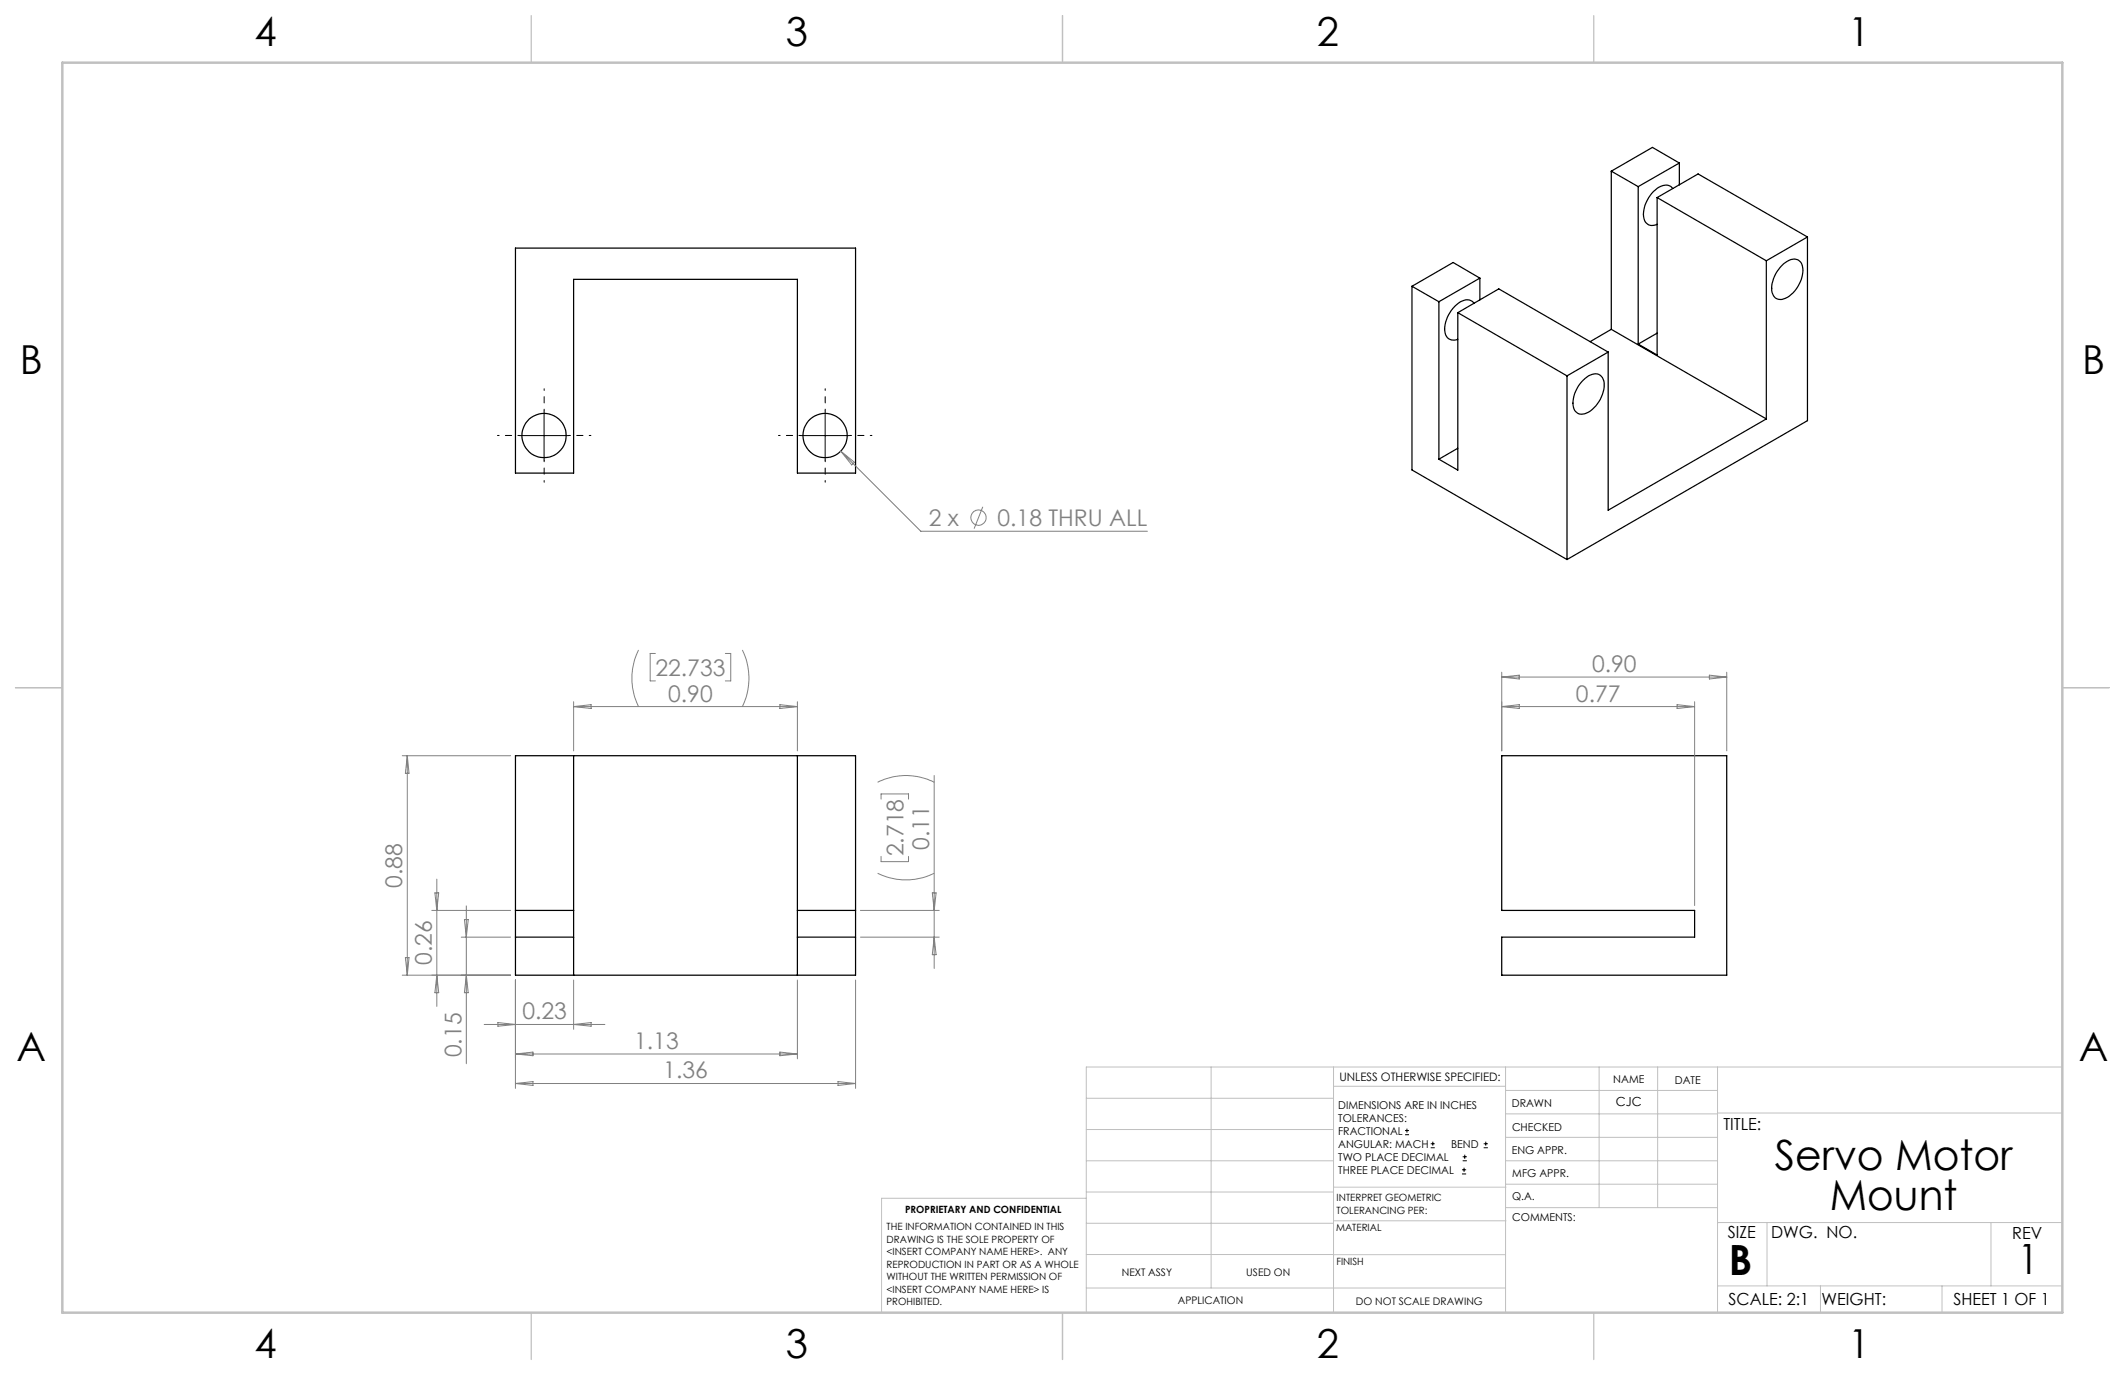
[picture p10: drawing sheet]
<svg xmlns="http://www.w3.org/2000/svg" width="432mm" height="279mm" viewBox="0 0 432 279" stroke-linecap="round" stroke-linejoin="round" font-family="sans-serif">
<g fill="none" stroke="#000" stroke-width=".25">
<path d="M327.4 34.8l5.5 3.1M327.4 34.8v32.1M332.9 37.9v32M339.9 38.3a1.94 1.94 0 0 0-2.8-.3 6.5 6.5 0 0 0-2.9 6.7 1.72 1.72 0 0 0 2.5 .9M341.2 33.1l-8.3 4.8M341.2 33.1l-5.4-3.1-8.4 4.8M341.2 33.1v4.5M104.7 50.4h69.1v45.7h-11.8v-39.3h-45.4v39.3h-11.9zM286.9 58.2v37.3l31.5 18.2M286.9 58.2l5.5 3.1M300.7 56.5l-5.4-3.2-8.4 4.9M300.7 56.5l-8.3 4.8"/>
<path d="M300.7 56.5v4.4M336.7 40.1l22.2 12.9M336.7 40.1l8.4-4.8 22.2 12.9M336.7 40.1v32l-3.8-2.2M358.9 53v32.1M362.1 54a3.2 3.2 0 0 1 3.2-1.2 2.92 2.92 0 0 1 .8 3.5 5.7 5.7 0 0 1-4.4 4.6 2.1 2.1 0 0 1-1.7-2.8 7.4 7.4 0 0 1 2.1-4.1zM367.3 48.2l-8.4 4.8M367.3 48.2v37.3l-48.9 28.2M292.4 61.3v32M296.2 63.5l22.2 12.9M296.2 63.5l8.4-4.8 22.2 12.8M296.2 63.5v32l-3.8-2.2"/>
<path d="M299.5 61.6a2.1 2.1 0 0 0-3.1 0 6.4 6.4 0 0 0-2.6 6.5 1.78 1.78 0 0 0 2.4 .8M318.4 76.4v37.3M321.7 77.3a3.2 3.2 0 0 1 3.2-1.2 2.81 2.81 0 0 1 .9 3.6 6.1 6.1 0 0 1-4.1 4.4 1.88 1.88 0 0 1-2.1-2.2 7 7 0 0 1 2.1-4.6zM326.8 71.5l-8.4 4.9M326.8 71.5v32.2l32.1-18.6M327.4 66.9l31.5 18.2M327.4 66.9l-4.3 2.5M336.7 67.7l-3.8 2.2M296.2 91.1l-3.8 2.2M104.7 153.6h69.1v44.6h-69.1zM116.6 153.6v44.6M162 153.6v44.6"/>
<path d="M305.2 153.6h45.7v44.6h-45.7v-7.8h39.1v-5.4h-39.1zM104.7 185h11.9M104.7 190.4h11.9M162 185h11.8M162 190.4h11.8"/>
<circle cx="110.5" cy="88.5" r="4.5"/>
<circle cx="167.7" cy="88.5" r="4.5"/>
</g>
<g fill="none" stroke="#808080" stroke-width=".2">
<path d="M170.9 91.7l16.2 16.3h46.1M170.9 91.7l2.7 2.2-.5 .6zM199.7 103l-1.8 4.4M129.8 132.1a13 13 0 0 0 0 11.5M133.2 132.8h-1.1v5.6h1.1M147.4 132.8h1.1v5.6h-1.1M150.8 132.1a13 13 0 0 1 0 11.5M305.2 136.6v16M305.2 137.6l3.5-.4v.8zM305.2 137.6h45.7M347.3 137.2l3.6 .4-3.6 .4zM350.9 136.6v16"/>
<path d="M81.7 153.6h22.1M82.8 153.6v44.6M82.8 153.6l.3 3.5h-.7zM116.6 143.6h45.4M116.6 142.6v10M116.6 143.6l3.5-.4v.8zM158.5 143.2l3.5 .4-3.5 .4zM162 142.6v10M178.3 159a12.7 12.7 0 0 1 11.5 0M189.8 157.6v39.2M305.2 143.6h39.1M305.2 143.6l3.5-.4v.8z"/>
<path d="M340.8 143.2l3.5 .4-3.5 .4zM344.3 142.6v41.4M88.8 178.6v25.9M178.3 177.4a13 13 0 0 0 11.5 0M179 162.4v-1.1h5.6v1.1M179 174v1.1h5.6v-1.1M81.7 198.2h22.1M82.4 194.6h.7l-.3 3.6zM87.7 185h16.1M88.4 181.4h.7l-.3 3.6zM88.8 198.2l.3 3.5h-.7zM93.7 190.4h10.1"/>
<path d="M94.4 186.9h.7l-.3 3.5zM94.8 184.1v32M94.8 198.2l.3 3.5h-.7zM104.7 199.1v22.1M116.6 199.1v10.1M162 199.1v16.1M173.8 199.1v22.1M174.8 190.4h16.1M174.8 185h16.1M189.4 181.4h.8l-.4 3.6zM189.8 190.4l.4 3.6h-.8zM98.4 208.2h24.5"/>
<path d="M101.2 207.8l3.5 .4-3.5 .3zM104.7 214.2h57.3M104.7 214.2l3.6-.4v.7zM116.6 208.2l3.5-.4v.7zM158.5 213.8l3.5 .4-3.5 .3zM170.3 219.8l3.5 .4-3.5 .4zM104.7 220.2l3.6-.4v.8zM104.7 220.2h69.1"/>
<circle cx="198.8" cy="105.2" r="1.55"/>
</g>
<g fill="none" stroke="#000" stroke-width=".2">
<path d="M105.6 88.5h10M110.6 83.5v10M162.7 88.5h9.9M167.7 83.5v10M285.5 230.6h.8M285.5 229.7h.8M285.9 229.3v.9M290.7 233.2h.8M290.7 232.4h.8M291.1 232v.8M297.1 238.5h.8M297.1 237.7h.8"/>
<path d="M297.2 235.9h.9M297.2 235.1h.9M297.5 237.3v.8M297.6 234.6v.9M301.5 233.2h.8M301.5 232.4h.8M301.9 232v.8"/>
</g>
<path d="M105.6 88.5h-4.5M110.6 83.5v-4.5M110.6 93.5v4.5M115.6 88.5h4.5M162.7 88.5h-4.5M167.7 83.5v-4.5M167.7 93.5v4.5M172.7 88.5h4.5" fill="none" stroke="#000" stroke-width=".2" stroke-dasharray="15.2 1.3 1.3 1.3" stroke-dashoffset="14.9"/>
<g fill="none" stroke="#c0c0c0" stroke-width=".2">
<path d="M246.1 216.8v44.9M271 216.8v49.9M305.9 216.8v49.9M324.9 216.8v28.6M336.8 216.8v28.6M349 216.8v49.9M419.1 216.8h-198.4v49.9M220.7 235.9h50.3M220.7 229.5h50.3M220.7 223.2h50.3M271 220.7h34.9M305.9 231.1h43.1"/>
<path d="M305.9 226.3h43.1M305.9 221.6h43.1M305.9 235.9h43.1M349 226.2h70.1M220.7 248.6h50.3M220.7 242.2h50.3M220.7 254.9h50.3M220.7 243.5h-41.6v23.2M271 255h34.9M271 248.1h35M271 241.2h35M305.9 240.6h43.1"/>
<path d="M306 245.4h43M349 248.4h70.1M359.1 248.4v12.9M404.6 248.4v12.9M220.7 261.7h85.2M349 261.3h70.1M369.9 261.3v5.4M394.6 261.3v5.4"/>
</g>
<path d="M108 3.2v9.5M215.9 3.2v9.5M323.8 3.2v9.5M3.1 139.7h9.6M419.1 139.7h9.5M108 266.7v9.6M215.9 266.7v9.6M323.8 266.7v9.6" fill="none" stroke="#c0c0c0" stroke-width=".25"/>
<path d="M12.7 12.7h406.4v254h-406.4z" fill="none" stroke="#c0c0c0" stroke-width=".5"/>
<g font-size="8.5">
<text x="360.6" y="237.7">Servo Motor</text>
<text x="371.8" y="245.8">Mount</text>
<text x="351.3" y="259">B</text>
<text x="410" y="258.9">1</text>
</g>
<g font-size="8.1">
<text x="51.7" y="9.3">4</text>
<text x="159.7" y="9.3">3</text>
<text x="267.6" y="9.3">2</text>
<text x="375.6" y="9.3">1</text>
<text x="4" y="76">B</text>
<text x="423.1" y="76">B</text>
<text x="3.3" y="215.7">A</text>
<text x="422.4" y="215.7">A</text>
<text x="51.7" y="276">4</text>
<text x="159.7" y="276">3</text>
<text x="267.6" y="276">2</text>
<text x="375.6" y="276">1</text>
</g>
<g font-size="4.7" fill="#808080">
<text x="188.7" y="106.9">2 x</text>
<text x="202.7" y="106.9">0.18 THRU ALL</text>
<text x="133.2" y="137.3">22.733</text>
<text x="323.5" y="136.5">0.90</text>
<text x="135.8" y="142.5">0.90</text>
<text x="320.2" y="142.5">0.77</text>
<text x="183.6" y="174" transform="rotate(-90 183.6 174)">2.718</text>
<text x="188.8" y="172.7" transform="rotate(-90 188.8 172.7)">0.11</text>
<text x="81.8" y="180.4" transform="rotate(-90 81.8 180.4)">0.88</text>
<text x="87.8" y="196.1" transform="rotate(-90 87.8 196.1)">0.26</text>
<text x="106.1" y="207.1">0.23</text>
<text x="93.8" y="214.8" transform="rotate(-90 93.8 214.8)">0.15</text>
<text x="128.9" y="213.1">1.13</text>
<text x="134.8" y="219.1">1.36</text>
</g>
<g font-size="3.4">
<text x="350.2" y="229.5">TITLE:</text>
<text x="351.1" y="251.6">SIZE</text>
<text x="359.9" y="251.6">DWG. NO.</text>
<text x="408.9" y="251.7">REV</text>
<text x="351.2" y="265.2">SCALE: 2:1</text>
<text x="370.1" y="265.3">WEIGHT:</text>
<text x="396.9" y="265.2">SHEET 1 OF 1</text>
</g>
<text font-size="2.5" x="328.4" y="224.8">CJC</text>
<text font-size="2.4" x="272.2" y="219.7">UNLESS OTHERWISE SPECIFIED:</text>
<g font-size="2.2">
<text x="327.8" y="220.1">NAME</text>
<text x="340.3" y="220.2">DATE</text>
<text x="271.9" y="225.3">DIMENSIONS ARE IN INCHES</text>
<text x="271.9" y="227.9">TOLERANCES:</text>
<text x="307.2" y="224.9">DRAWN</text>
<text x="271.9" y="230.6">FRACTIONAL</text>
<text x="271.9" y="233.2">ANGULAR: MACH</text>
<text x="294.9" y="233.2">BEND</text>
<text x="307.3" y="229.8">CHECKED</text>
<text x="271.9" y="235.9">TWO PLACE DECIMAL</text>
<text x="271.9" y="238.5">THREE PLACE DECIMAL</text>
<text x="307.2" y="234.5">ENG APPR.</text>
<text x="307.3" y="239.2">MFG APPR.</text>
<text x="307.3" y="243.9">Q.A.</text>
<text x="307.3" y="248.1">COMMENTS:</text>
</g>
<g font-size="2.1">
<text x="227.9" y="259.2">NEXT ASSY</text>
<text x="253.3" y="259.2">USED ON</text>
<text x="239.3" y="265">APPLICATION</text>
<text x="275.5" y="265.1">DO NOT SCALE DRAWING</text>
</g>
<g font-size="2">
<text x="271.6" y="244.1">INTERPRET GEOMETRIC</text>
<text x="180.2" y="250">THE INFORMATION CONTAINED IN THIS</text>
<text x="183.9" y="246.4">PROPRIETARY AND CONFIDENTIAL</text>
<text x="271.5" y="250.2">MATERIAL</text>
<text x="271.6" y="246.6">TOLERANCING PER:</text>
<text x="180.2" y="252.5">DRAWING IS THE SOLE PROPERTY OF</text>
<text x="180.2" y="255.1">&lt;INSERT COMPANY NAME HERE&gt;. ANY</text>
<text x="180.2" y="257.6">REPRODUCTION IN PART OR AS A WHOLE</text>
<text x="271.5" y="257">FINISH</text>
<text x="180.2" y="260.1">WITHOUT THE WRITTEN PERMISSION OF</text>
<text x="180.2" y="262.6">&lt;INSERT COMPANY NAME HERE&gt; IS</text>
<text x="180.2" y="265.2">PROHIBITED.</text>
</g>
</svg>
